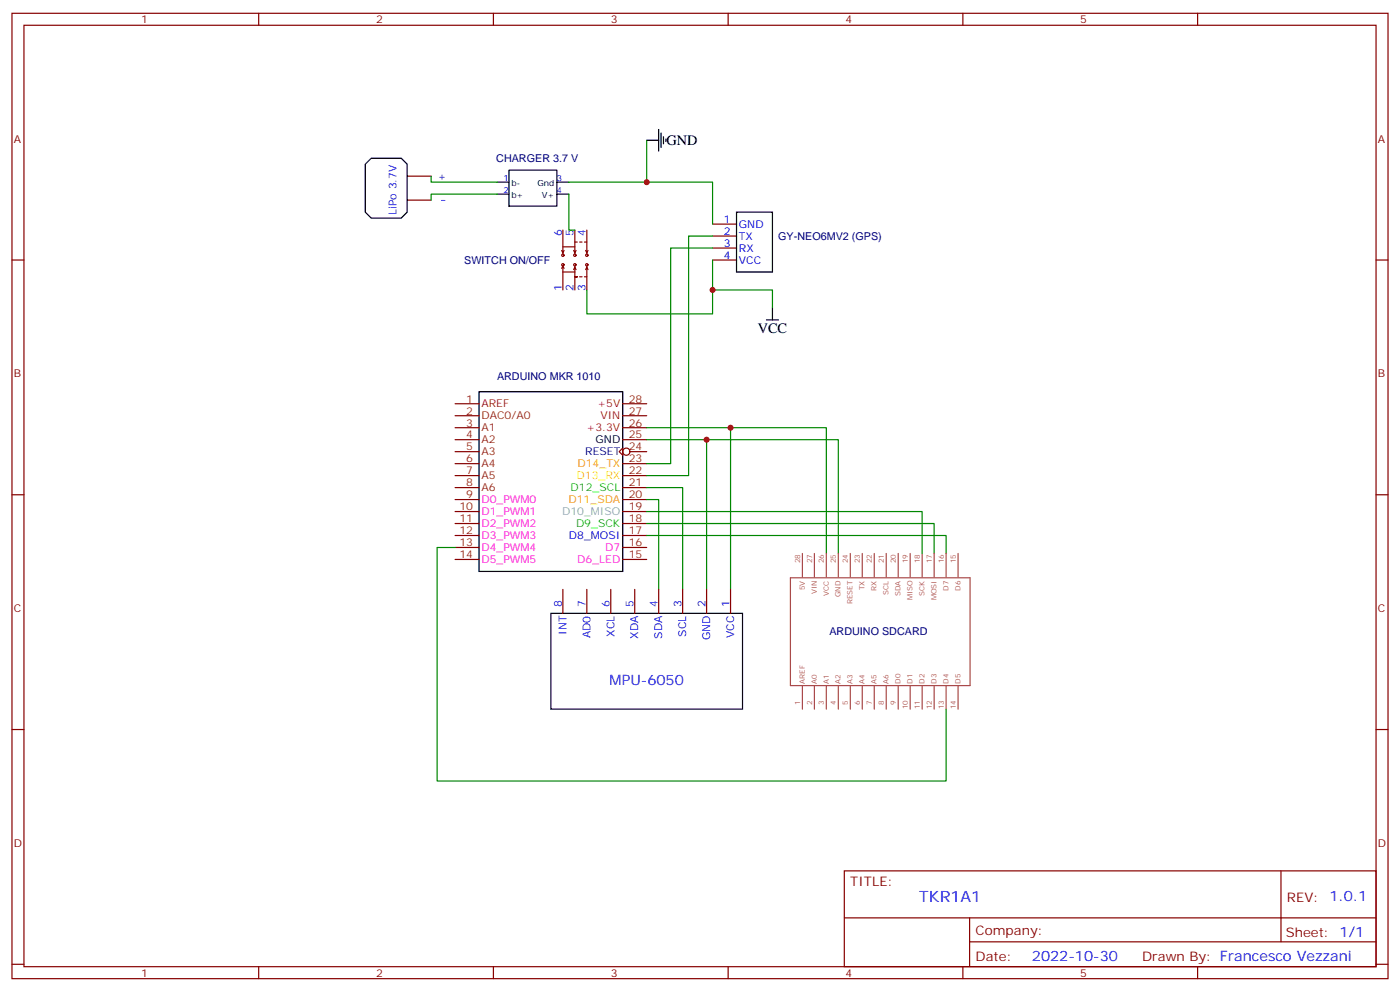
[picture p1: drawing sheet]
<svg xmlns="http://www.w3.org/2000/svg" width="412mm" height="292mm" viewBox="0 0 412 292" stroke-linecap="round" stroke-linejoin="round" font-family="sans-serif">
<g fill="none" stroke="#870000" stroke-width=".35">
<path d="M3.5 3.9h405.4v284.4h-405.4zM7.1 7.4h398.2v277.3h-398.2zM76.2 3.9v3.5M145.3 3.9v3.5M214.5 3.9v3.5M283.6 3.9v3.5M352.8 3.9v3.5M119.9 58.9h7.1M119.9 51.9h7.1M3.5 76.6h3.6M165.5 73.8l.3 .7 .4-.7M165.8 78.4l.4 .7"/>
<path d="M165.8 78.4l-.3 .7M165.8 72.7h3.5M165.8 67.8v7M165.8 78.4v7M169 73.8l.3 .7 .4-.7M169 79.4l.3-.7 .4 .7M169.3 71.3h.7M169.3 67.8v7M169.3 78.4v7M170.7 71.3h.7M172.2 71.3h.7M172.5 73.8l.4 .7 .3-.7"/>
<path d="M172.5 79.4l.4-.7 .3 .7M172.9 67.8v7M172.9 78.4v7M209.9 76.6h7.1M209.9 73.1h7.1M209.9 69.5h7.1M209.9 66h7.1M405.3 76.6h3.6M165.8 80.1h3.5M169.3 81.5h.7M170.7 81.5h.7M172.2 81.5h.7"/>
<path d="M134.1 118.9h7M183.4 118.9h7.1M134.1 122.4h7M134.1 126h7M134.1 129.5h7M134.1 133h7M134.1 136.6h7M183.4 132l-1 1 1 1.1M183.4 122.4h7.1M183.4 126h7.1M183.4 129.5h7.1M183.4 136.6h7.1"/>
<path d="M185.6 133h4.9M3.5 145.7h3.6M134.1 140.1h7M134.1 143.6h7M134.1 147.1h7M134.1 150.7h7M134.1 154.2h7M134.1 157.7h7M183.4 140.1h7.1M183.4 143.6h7.1M183.4 147.1h7.1M183.4 150.7h7.1"/>
<path d="M183.4 154.2h7.1M183.4 157.7h7.1M405.3 145.7h3.6M134.1 161.3h7M134.1 164.8h7M165.8 173.6v7.1M172.9 173.6v7.1M179.9 173.6v7.1M183.4 161.3h7.1M183.4 164.8h7.1M187 173.6v7.1M194 173.6v7.1"/>
<path d="M201.1 173.6v7.1M208.1 173.6v7.1M215.2 173.6v7.1M3.5 214.9h3.6M405.3 214.9h3.6M248.7 256.5h156.6v28.2h-156.6zM377.3 256.5v20.9M248.7 270.4h156.5M285.6 277.4h119.6M285.6 270.4v14.1M3.5 284h3.6M76.2 284.7v3.6"/>
<path d="M145.3 284.7v3.6M214.5 284.7v3.6M283.6 284.7v3.6M352.8 284.7v3.6M405.3 284h3.6"/>
<circle cx="165.8" cy="78" r=".35"/>
<circle cx="165.8" cy="75.2" r=".35"/>
<circle cx="169.3" cy="78" r=".35"/>
<circle cx="169.3" cy="75.2" r=".35"/>
<circle cx="172.9" cy="75.2" r=".35"/>
<circle cx="172.9" cy="78" r=".35"/>
<circle cx="184.5" cy="133" r="1.06"/>
</g>
<g fill="none" stroke="#000" stroke-width=".35">
<path d="M194 38.1v6.4M194.7 39.2v4.2M107.6 48.4l1.8-1.8h8.8l1.7 1.8v14.1l-1.7 1.7h-8.8l-1.8-1.7zM146.4 53.7h3.5M146.4 57.2h3.5M149.9 50.1h14.1v10.6h-14.1zM164 53.7h3.6M164 57.2h3.6M190.5 41.3h3.5M195.4 40.3v2.1M196.1 41v.7M217 62.5h10.5v17.6h-10.5z"/>
<path d="M225.8 94.2h3.5M227.5 90.7v3.5M141.1 115.4h42.3v52.9h-42.3zM162.3 180.7h56.4v28.2h-56.4z"/>
</g>
<g fill="none" stroke="#008700" stroke-width=".35">
<path d="M127 51.9v1.8h19.4M146.4 57.2h-19.4v1.7M167.6 57.2v10.6h1.7M167.6 53.7h42.3v12.3M190.5 41.3v12.4M209.9 76.6v15.9h-37v-7.1M209.9 73.1h-12.3v63.5h-7.1M209.9 69.5h-7.1v70.6h-12.3M209.9 85.4h17.6v5.3M190.5 129.5h56.4v33.5M190.5 126h52.9v37M208.1 129.5v44.1"/>
<path d="M215.2 126v47.6M190.5 157.7h88.2v5.3M190.5 154.2h84.7v8.8M190.5 147.1h3.5v26.5M190.5 143.6h10.6v30M190.5 150.7h81.1v12.3M134.1 161.3h-5.3v68.7h149.9v-21.1"/>
</g>
<g fill="none" stroke="#a64a4a" stroke-width=".35">
<path d="M232.8 170.2h53v31.7h-53zM236.4 163v7M239.9 163v7M243.4 163v7M246.9 163v7M250.5 163v7M254 163v7M257.5 163v7M261.1 163v7M264.6 163v7M268.1 163v7M271.6 163v7"/>
<path d="M275.2 163v7M278.7 163v7M282.2 163v7M236.4 201.9v7M239.9 201.9v7M243.4 201.9v7M246.9 201.9v7M250.5 201.9v7M254 201.9v7M257.5 201.9v7M261.1 201.9v7M264.6 201.9v7"/>
<path d="M268.1 201.9v7M271.6 201.9v7M275.2 201.9v7M278.7 201.9v7M282.2 201.9v7"/>
</g>
<g fill="#c00">
<circle cx="190.5" cy="53.7" r=".88"/>
<circle cx="215.2" cy="126" r=".88"/>
<circle cx="209.9" cy="85.4" r=".88"/>
<circle cx="208.1" cy="129.5" r=".88"/>
</g>
<text font-size="4.6" fill="#00f" x="270.8" y="265.5">TKR1A1</text>
<g font-size="4.2">
<text x="196.3" y="42.8">GND</text>
<text x="223.2" y="98.2">VCC</text>
</g>
<g font-size="4.2" fill="#00f">
<text x="129.7" y="60">-</text>
<text x="179.6" y="201.8">MPU-6050</text>
<text x="304" y="283.1">2022-10-30</text>
</g>
<g font-size="3.9" fill="#800">
<text x="250.5" y="261.1">TITLE:</text>
<text x="379.1" y="265.8">REV: 1.0.1</text>
<text x="287.4" y="275.3">Company:</text>
<text x="378.7" y="275.9">Sheet: 1/1</text>
<text x="287.4" y="283">Date:</text>
<text x="336.4" y="283.1">Drawn By: Francesco Vezzani</text>
</g>
<g font-size="3.2" fill="#800">
<text x="41.6" y="6.9">1</text>
<text x="110.8" y="6.9">2</text>
<text x="179.9" y="6.9">3</text>
<text x="249.1" y="6.9">4</text>
<text x="318.2" y="6.9">5</text>
<text x="4.1" y="42">A</text>
<text x="405.9" y="42">A</text>
<text x="4.1" y="111.2">B</text>
<text x="405.9" y="111.2">B</text>
<text x="4.1" y="180.3">C</text>
<text x="405.9" y="180.3">C</text>
<text x="4.1" y="249.4">D</text>
<text x="405.9" y="249.4">D</text>
<text x="41.6" y="287.7">1</text>
<text x="110.8" y="287.7">2</text>
<text x="179.9" y="287.7">3</text>
<text x="249.1" y="287.7">4</text>
<text x="318.2" y="287.7">5</text>
</g>
<g font-size="3.2" fill="#000080">
<text x="146.2" y="47.7">CHARGER 3.7 V</text>
<text x="229.2" y="70.7">GY-NEO6MV2 (GPS)</text>
<text x="136.8" y="77.8">SWITCH ON/OFF</text>
<text x="146.4" y="111.9">ARDUINO MKR 1010</text>
<text x="244.3" y="187.1">ARDUINO SDCARD</text>
</g>
<g font-size="3.2" fill="#00f">
<text x="129" y="53">+</text>
<text x="116.8" y="63.4" transform="rotate(-90 116.8 63.4)">LiPo 3.7V</text>
<text x="213.2" y="65.7">1</text>
<text x="165.5" y="69.5" transform="rotate(-90 165.5 69.5)">6</text>
<text x="169" y="69.5" transform="rotate(-90 169 69.5)">5</text>
<text x="172.5" y="69.5" transform="rotate(-90 172.5 69.5)">4</text>
<text x="213.2" y="69.2">2</text>
<text x="217.7" y="70.6">TX</text>
<text x="217.7" y="67.1">GND</text>
<text x="213.2" y="76.2">4</text>
<text x="213.2" y="72.7">3</text>
<text x="217.7" y="77.6">VCC</text>
<text x="217.7" y="74.1">RX</text>
<text x="165.5" y="85.7" transform="rotate(-90 165.5 85.7)">1</text>
<text x="169" y="85.7" transform="rotate(-90 169 85.7)">2</text>
<text x="172.5" y="85.7" transform="rotate(-90 172.5 85.7)">3</text>
<text x="167.6" y="158.8">D8_MOSI</text>
<text x="165.5" y="178.9" transform="rotate(-90 165.5 178.9)">8</text>
<text x="172.5" y="178.9" transform="rotate(-90 172.5 178.9)">7</text>
<text x="179.6" y="178.9" transform="rotate(-90 179.6 178.9)">6</text>
<text x="186.6" y="178.9" transform="rotate(-90 186.6 178.9)">5</text>
<text x="193.7" y="178.9" transform="rotate(-90 193.7 178.9)">4</text>
<text x="200.7" y="178.9" transform="rotate(-90 200.7 178.9)">3</text>
<text x="207.8" y="178.9" transform="rotate(-90 207.8 178.9)">2</text>
<text x="214.8" y="178.9" transform="rotate(-90 214.8 178.9)">1</text>
<text x="166.9" y="187" transform="rotate(-90 166.9 187)">INT</text>
<text x="173.9" y="188" transform="rotate(-90 173.9 188)">AD0</text>
<text x="181" y="187.5" transform="rotate(-90 181 187.5)">XCL</text>
<text x="188" y="188.2" transform="rotate(-90 188 188.2)">XDA</text>
<text x="195.1" y="188.1" transform="rotate(-90 195.1 188.1)">SDA</text>
<text x="202.1" y="187.5" transform="rotate(-90 202.1 187.5)">SCL</text>
<text x="209.2" y="188.6" transform="rotate(-90 209.2 188.6)">GND</text>
<text x="216.3" y="188" transform="rotate(-90 216.3 188)">VCC</text>
</g>
<g font-size="3.2" fill="#930">
<text x="137.3" y="118.6">1</text>
<text x="185.2" y="118.6">28</text>
<text x="137.3" y="122.1">2</text>
<text x="137.3" y="125.6">3</text>
<text x="141.8" y="123.5">DAC0/A0</text>
<text x="185.2" y="122.1">27</text>
<text x="185.2" y="125.6">26</text>
<text x="137.3" y="129.2">4</text>
<text x="141.8" y="127">A1</text>
<text x="141.8" y="130.6">A2</text>
<text x="185.2" y="129.2">25</text>
<text x="137.3" y="132.7">5</text>
<text x="137.3" y="136.2">6</text>
<text x="141.8" y="134.1">A3</text>
<text x="141.8" y="137.6">A4</text>
<text x="185.2" y="132.7">24</text>
<text x="185.2" y="136.2">23</text>
<text x="137.3" y="139.7">7</text>
<text x="137.3" y="143.3">8</text>
<text x="141.8" y="141.1">A5</text>
<text x="185.2" y="139.7">22</text>
<text x="185.2" y="143.3">21</text>
<text x="137.3" y="146.8">9</text>
<text x="141.8" y="144.7">A6</text>
<text x="185.2" y="146.8">20</text>
<text x="135.3" y="150.3">10</text>
<text x="135.3" y="153.8">11</text>
<text x="185.2" y="150.3">19</text>
<text x="185.2" y="153.8">18</text>
<text x="135.3" y="157.4">12</text>
<text x="135.3" y="160.9">13</text>
<text x="185.2" y="157.4">17</text>
<text x="185.2" y="160.9">16</text>
<text x="135.3" y="164.4">14</text>
<text x="185.2" y="164.4">15</text>
</g>
<g font-size="3.2" fill="#f00">
<text x="141.8" y="120">AREF</text>
<text x="176" y="120">+5V</text>
<text x="176.9" y="123.5">VIN</text>
<text x="172.8" y="127">+3.3V</text>
</g>
<text font-size="3.2" x="175.5" y="130.6">GND</text>
<g font-size="3.2" fill="#f90">
<text x="170.1" y="137.6">D14_TX</text>
<text x="167.5" y="148.2">D11_SDA</text>
</g>
<text font-size="3.2" fill="#009" x="172.4" y="134.1">RESET</text>
<text font-size="3.2" fill="#ff0" x="169.9" y="141.1">D13_RX</text>
<g font-size="3.2" fill="#f0f">
<text x="141.8" y="148.2">D0_PWM0</text>
<text x="141.8" y="151.7">D1_PWM1</text>
<text x="141.8" y="155.3">D2_PWM2</text>
<text x="141.8" y="158.8">D3_PWM3</text>
<text x="141.8" y="162.3">D4_PWM4</text>
<text x="141.8" y="165.8">D5_PWM5</text>
<text x="170" y="165.8">D6_LED</text>
<text x="178.3" y="162.3">D7</text>
</g>
<g font-size="3.2" fill="#0f0">
<text x="168.1" y="144.7">D12_SCL</text>
<text x="169.7" y="155.3">D9_SCK</text>
</g>
<text font-size="3.2" fill="#999" x="165.6" y="151.7">D10_MISO</text>
<g font-size="2.5" fill="#00f">
<text x="148.4" y="53.3">1</text>
<text x="164" y="53.3">3</text>
<text x="148.4" y="56.8">2</text>
<text x="164" y="56.8">4</text>
</g>
<g font-size="2.5">
<text x="150.6" y="54.7">b-</text>
<text x="150.6" y="58.2">b+</text>
<text x="158.3" y="54.7">Gnd</text>
<text x="159.6" y="58.2">V+</text>
</g>
<g font-size="2.1" fill="#a54b4b">
<text x="235.7" y="165.9" transform="rotate(-90 235.7 165.9)">28</text>
<text x="239.2" y="165.9" transform="rotate(-90 239.2 165.9)">27</text>
<text x="242.7" y="165.9" transform="rotate(-90 242.7 165.9)">26</text>
<text x="246.2" y="165.9" transform="rotate(-90 246.2 165.9)">25</text>
<text x="249.8" y="165.9" transform="rotate(-90 249.8 165.9)">24</text>
<text x="253.3" y="165.9" transform="rotate(-90 253.3 165.9)">23</text>
<text x="256.8" y="165.9" transform="rotate(-90 256.8 165.9)">22</text>
<text x="260.4" y="165.9" transform="rotate(-90 260.4 165.9)">21</text>
<text x="263.9" y="165.9" transform="rotate(-90 263.9 165.9)">20</text>
<text x="267.4" y="165.9" transform="rotate(-90 267.4 165.9)">19</text>
<text x="270.9" y="165.9" transform="rotate(-90 270.9 165.9)">18</text>
<text x="274.5" y="165.9" transform="rotate(-90 274.5 165.9)">17</text>
<text x="278" y="165.9" transform="rotate(-90 278 165.9)">16</text>
<text x="281.5" y="165.9" transform="rotate(-90 281.5 165.9)">15</text>
<text x="237" y="173.9" transform="rotate(-90 237 173.9)">5V</text>
<text x="254.7" y="173.8" transform="rotate(-90 254.7 173.8)">TX</text>
<text x="258.2" y="174" transform="rotate(-90 258.2 174)">RX</text>
<text x="240.6" y="175" transform="rotate(-90 240.6 175)">VIN</text>
<text x="244.1" y="175.5" transform="rotate(-90 244.1 175.5)">VCC</text>
<text x="247.6" y="175.9" transform="rotate(-90 247.6 175.9)">GND</text>
<text x="251.2" y="178" transform="rotate(-90 251.2 178)">RESET</text>
<text x="261.7" y="175.2" transform="rotate(-90 261.7 175.2)">SCL</text>
<text x="265.3" y="175.6" transform="rotate(-90 265.3 175.6)">SDA</text>
<text x="268.8" y="176.9" transform="rotate(-90 268.8 176.9)">MISO</text>
<text x="272.3" y="175.5" transform="rotate(-90 272.3 175.5)">SCK</text>
<text x="275.9" y="176.9" transform="rotate(-90 275.9 176.9)">MOSI</text>
<text x="279.4" y="174" transform="rotate(-90 279.4 174)">D7</text>
<text x="282.9" y="174" transform="rotate(-90 282.9 174)">D6</text>
<text x="237" y="201.4" transform="rotate(-90 237 201.4)">AREF</text>
<text x="240.6" y="201.4" transform="rotate(-90 240.6 201.4)">A0</text>
<text x="244.1" y="201.4" transform="rotate(-90 244.1 201.4)">A1</text>
<text x="247.6" y="201.4" transform="rotate(-90 247.6 201.4)">A2</text>
<text x="251.2" y="201.4" transform="rotate(-90 251.2 201.4)">A3</text>
<text x="254.7" y="201.4" transform="rotate(-90 254.7 201.4)">A4</text>
<text x="258.2" y="201.4" transform="rotate(-90 258.2 201.4)">A5</text>
<text x="261.7" y="201.4" transform="rotate(-90 261.7 201.4)">A6</text>
<text x="265.3" y="201.4" transform="rotate(-90 265.3 201.4)">D0</text>
<text x="268.8" y="201.4" transform="rotate(-90 268.8 201.4)">D1</text>
<text x="272.3" y="201.4" transform="rotate(-90 272.3 201.4)">D2</text>
<text x="275.9" y="201.4" transform="rotate(-90 275.9 201.4)">D3</text>
<text x="279.4" y="201.4" transform="rotate(-90 279.4 201.4)">D4</text>
<text x="282.9" y="201.4" transform="rotate(-90 282.9 201.4)">D5</text>
<text x="235.7" y="207.6" transform="rotate(-90 235.7 207.6)">1</text>
<text x="239.2" y="207.6" transform="rotate(-90 239.2 207.6)">2</text>
<text x="242.7" y="207.6" transform="rotate(-90 242.7 207.6)">3</text>
<text x="246.2" y="207.6" transform="rotate(-90 246.2 207.6)">4</text>
<text x="249.8" y="207.6" transform="rotate(-90 249.8 207.6)">5</text>
<text x="253.3" y="207.6" transform="rotate(-90 253.3 207.6)">6</text>
<text x="256.8" y="207.6" transform="rotate(-90 256.8 207.6)">7</text>
<text x="260.4" y="207.6" transform="rotate(-90 260.4 207.6)">8</text>
<text x="263.9" y="207.6" transform="rotate(-90 263.9 207.6)">9</text>
<text x="267.4" y="208.9" transform="rotate(-90 267.4 208.9)">10</text>
<text x="270.9" y="208.9" transform="rotate(-90 270.9 208.9)">11</text>
<text x="274.5" y="208.9" transform="rotate(-90 274.5 208.9)">12</text>
<text x="278" y="208.9" transform="rotate(-90 278 208.9)">13</text>
<text x="281.5" y="208.9" transform="rotate(-90 281.5 208.9)">14</text>
</g>
</svg>
